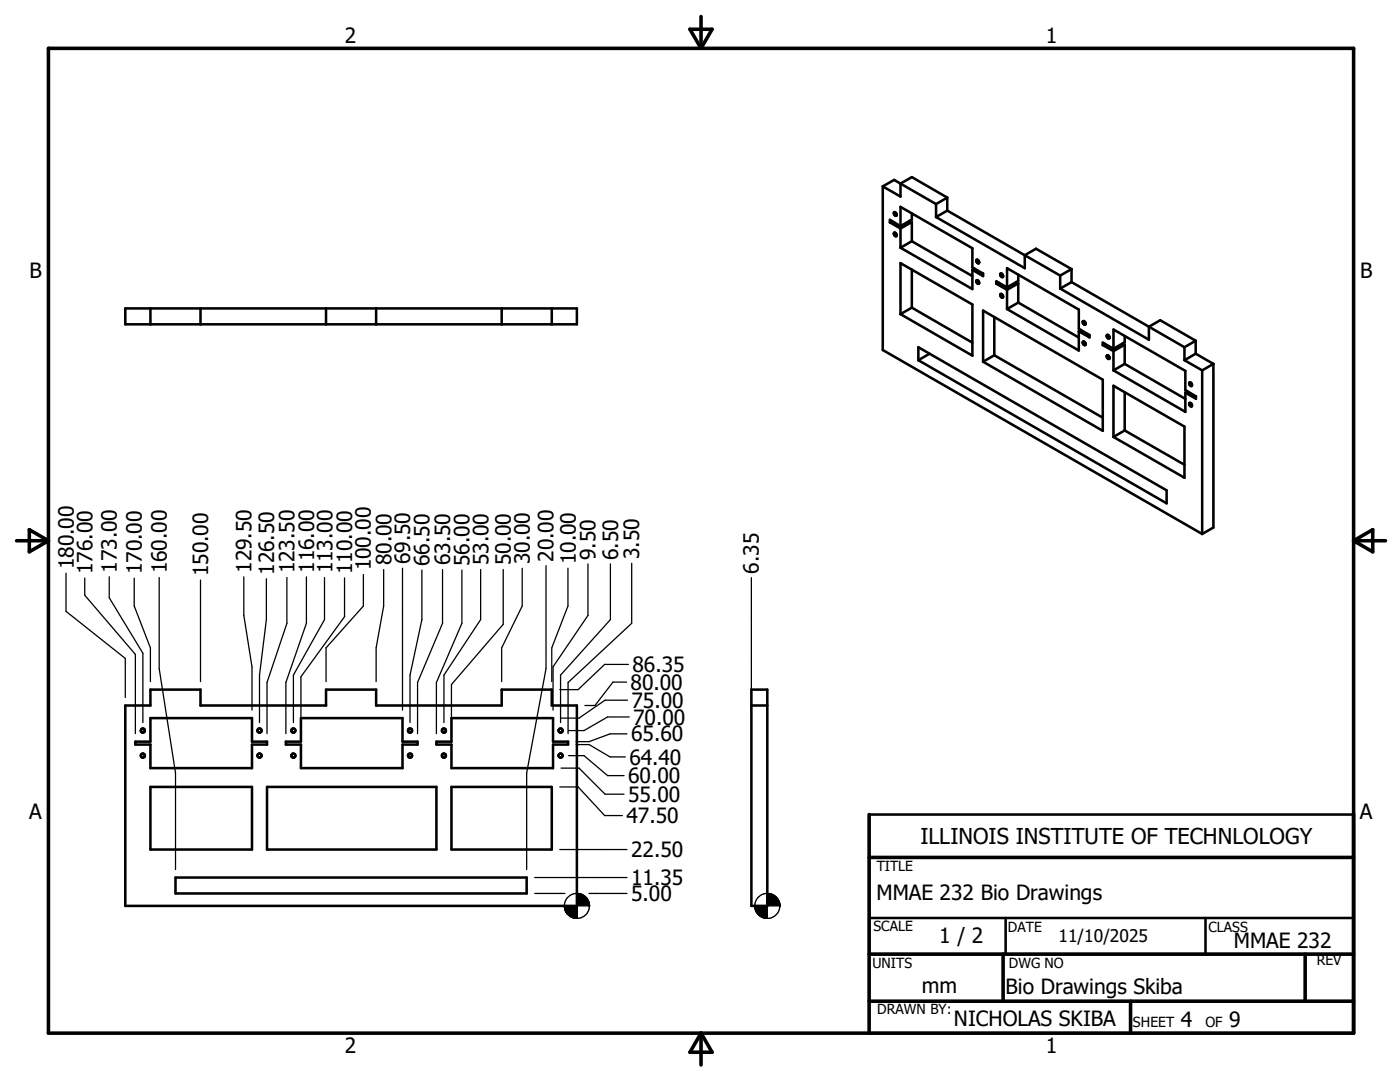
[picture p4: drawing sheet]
<svg xmlns="http://www.w3.org/2000/svg" width="279mm" height="216mm" viewBox="0 0 279 216" stroke-linecap="round" stroke-linejoin="round" font-family="sans-serif">
<g fill="none" stroke="#000" stroke-width=".51">
<path d="M176.2 37.2l3.5 2v-2.6l2.3-1.3 7 4.1M176.2 37.2l2.2-1.3 8.4 4.8M176.2 37.2v32.6l63.7 36.8M189 39.4v2.6M189 39.4l-2.2 1.3M177.6 44.4l2.1 1.2M177.6 44.4v-.5l2.1 1.2M178 44.1l-.4 .3M178.5 46.4a.37 .37 0 0 1 .4 .3 .37 .37 0 0 1-.2 .4l-.3-.4zM178.5 42.3l.3 .1 .1 .6a.4 .4 0 0 1-.4-.2 .4 .4 0 0 1 0-.5zM179.7 45.1v-3.8l14.4 8.2v3.9l2.1 1.2v.5l-2.1-1.3M179.7 49.4l14.4 8.3v-3.9"/>
<path d="M179.7 52.5l14.4 8.3v10.2l-14.4-8.3zM179.7 45.6v3.8M181.5 44l.5 .3M182 42.6v1.2l-2.3 1.3M182 44.3v3.8M182 53.8v7.6M182 44.3l-2.3 1.3M182 48.1l-2.3 1.3M182 48.1l12.1 7M186.8 43.3l17.7 10.2v-2.6M186.8 40.7v2.6M189 42l-2.2 1.3"/>
<path d="M189 42l15.5 8.9M194.5 53.6l-.4 .2M194.9 51.8a.37 .37 0 0 1 .5 .3 .37 .37 0 0 1-.2 .4l-.4-.4zM194.9 55.9a.38 .38 0 0 1 .5 .2 .38 .38 0 0 1-.2 .5l-.4-.4zM198.8 56.6l2.2 1.2M198.8 56.6v-.5l2.2 1.3M199.3 56.4l-.5 .2M199.7 58.7l.3 .1 .2 .5a.39 .39 0 0 1-.5-.1 .39 .39 0 0 1 0-.5zM199.7 54.6l.3 .1 .2 .5a.4 .4 0 0 1-.5-.1 .4 .4 0 0 1 0-.5zM201 57.4v-3.9l14.3 8.3v3.8l2.1 1.2v.5l-2.1-1.2M201 57.8v3.9M202.8 56.3l.4 .2"/>
<path d="M203.2 56.5l-2.2 1.3M203.2 54.8v1.3l-2.2 1.3M203.2 56.5v3.9M204.5 50.9l7.1 4.1M204.5 50.9l2.3-1.3 7 4.1M211.6 57.6l17.7 10.2v-2.6l2.3-1.3 7 4.1M211.6 55v2.6M213.8 56.3l22.6 13M213.8 56.3l-2.2 1.3M213.8 53.7v2.6M213.8 53.7l-2.2 1.3M25 61.5h90.1v3.2h-90.1z"/>
<path d="M30 61.5v3.2M40 61.5v3.2M65.1 61.5v3.2M75.1 61.5v3.2M100.1 61.5v3.2M110.1 61.5v3.2M182 61.4l12.1 7M182 61.4l-2.3 1.3M183.3 69.3l49.5 28.5v2.6l-49.5-28.5zM185.5 70.6l-2.2 1.3M196.2 62l23.9 13.8v10.2l-23.9-13.8zM198.4 63.3v7.6"/>
<path d="M198.4 70.9l-2.2 1.3M198.4 70.9l21.7 12.4M201 61.7l14.3 8.2v-3.8M203.2 60.4l12.1 7M203.2 60.4l-2.2 1.3M215.7 65.9l-.4 .2M216.1 64.1a.37 .37 0 0 1 .5 .2 .37 .37 0 0 1-.2 .5l-.3-.3zM216.1 68.2a.35 .35 0 0 1 .5 .2 .35 .35 0 0 1-.2 .5l-.3-.3zM220.1 68.9v-.5l2.1 1.2M220.1 68.9l2.1 1.2M220.5 68.6l-.4 .3M220.9 71a.36 .36 0 0 1 .5 .1 .36 .36 0 0 1-.2 .5l-.3-.3z"/>
<path d="M220.9 66.9a.35 .35 0 0 1 .5 .2 .35 .35 0 0 1-.2 .4l-.3-.2zM222.2 69.6v-3.8l14.4 8.2v3.8l2.1 1.3v.5l-2.1-1.3M222.2 70.1v3.8M222.2 77l14.2 8.1v10.2l-14.2-8.1zM222.2 73.9l14.4 8.3v-3.9M224 68.5l.5 .3M224.5 67.1v1.2l-2.3 1.3M224.5 68.8v3.8M224.5 78.3v7.6M224.5 68.8l-2.3 1.3M224.5 72.6l-2.3 1.3M224.5 72.6l12.1 7"/>
<path d="M236.4 69.3v2.6M236.4 71.9l3.5 2M237 78.1l-.4 .2M237.4 76.4a.37 .37 0 0 1 .4 .2 .37 .37 0 0 1-.1 .4l-.3-.3zM238.6 70.6l-2.2 1.3M238.6 68v2.6M238.6 68l-2.2 1.3M238.6 70.6l3.6 2M239.9 73.9v32.7M242.2 72.6l-2.3 1.3M242.2 72.6v32.7l-2.3 1.3M224.5 85.9l-2.3 1.3"/>
<path d="M224.5 85.9l11.9 6.8M237.4 80.5a.35 .35 0 0 1 .4 .1 .35 .35 0 0 1-.1 .5l-.3-.3zM150 137.6h3.1v43.2h-3.1zM25 140.8h5v-3.2h10v3.2h25.1v-3.2h10v3.2h25v-3.2h10v3.2h5v40h-90.1zM30 143.3h20.3v4.7h3v.6h-3v4.7h-20.3v-4.7h-3v-.6h3zM30 157h20.3v12.5h-20.3zM53.3 157h33.8v12.5h-33.8zM60.1 143.3h20.2v4.7h3v.6h-3v4.7h-20.2v-4.7h-3v-.6h3zM90.1 143.3h20.3v4.7h3v.6h-3v4.7h-20.3v-4.7h-3v-.6h3zM90.1 157h20v12.5h-20zM150 140.8h3.1M35 175.1h70.1v3.2h-70.1z"/>
<path d="M173.5 162.5h96.6M173.5 183.2h96.6v7.2h-96.6zM200.7 183.2v7.2M240.6 183.2v7.2M173.5 206.2h96.6"/>
<circle cx="28.5" cy="145.8" r=".4"/>
<circle cx="28.5" cy="150.8" r=".4"/>
<circle cx="51.8" cy="145.8" r=".41"/>
<circle cx="51.8" cy="150.8" r=".41"/>
<circle cx="58.5" cy="145.8" r=".4"/>
<circle cx="58.5" cy="150.8" r=".4"/>
<circle cx="81.8" cy="145.8" r=".41"/>
<circle cx="81.8" cy="150.8" r=".4"/>
<circle cx="88.6" cy="145.8" r=".41"/>
<circle cx="88.6" cy="150.8" r=".4"/>
<circle cx="111.9" cy="145.8" r=".4"/>
<circle cx="111.9" cy="150.8" r=".4"/>
</g>
<g fill="none" stroke="#000" stroke-width=".71">
<path d="M9.7 9.6h260.4v196.6h-260.4zM137.7 5.8h4.4l-2.2 3.8zM139.9 3.3v6.3M3.3 107.9h6.4M5.8 105.7l3.9 2.2-3.9 2.2zM270.1 107.9h6.4M270.1 107.9l3.9-2.2v4.4zM173.5 171.1h96.6M173.5 162.5v43.7M173.5 190.4h96.6M173.5 199.8h96.6M200.2 190.4v9.4"/>
<path d="M225.6 199.8v6.4M260.5 190.4v9.4M139.9 206.2v6.3M139.9 206.2l2.2 3.8h-4.4z"/>
</g>
<g fill="none" stroke="#000" stroke-width=".25">
<path d="M13.2 114.4v7.6l11.8 9.4v7.8M16.9 115.3v3.5l10.1 11.8v15.8M21.8 115.1v4.2l6.7 11v13.9M26.8 115.4v5.5l3.2 8.4v6.7M31.8 115.2v18.2l3.2 20.9v19.2M40 115.7v20.3M48.7 115.1v7.7l1.6 10.3v8.6M53.2 115.5v8.1l-1.4 11.1v9.5M57.3 115.2v9.2l-4 11.8v10.2M61.2 115.1v9.3l-4.1 11.8v10.2M64.8 115.2v8.4l-6.2 11.1v9.5M68.8 115.3v7.8l-8.7 11.9v12"/>
<path d="M72.5 114.6v6.3l-7.4 8.4v6.7M76.6 113.6v7.3l-1.5 8.4v6.7M80.3 113.4v28.3M84.2 113.7v9.9l-2.4 11.1v9.5M88.3 113.6v10.8l-5 11.8v10.2M92.2 113.7v10.7l-5.1 11.8v10.2M95.9 113.6v10l-7.3 11.1v9.5M100.4 113.6v11l-10.3 12v10.4M104.2 113.4v7.5l-4.1 8.4v6.7M109 112.9v20.5l-3.9 20.9v19.2M113.3 113.4v7.5l-3.2 8.4v6.7M117.3 112.5v10.3l-6.9 10.3v8.6"/>
<path d="M121.8 112.5v11.1l-9.9 11.1v9.5M126.1 112.4v12l-12.7 11.8v10.2M150 115.3v23.9M125 136.1h-2.7l-3.6 4.7h-2M125.2 139.7h-4.4l-5.2 3.6h-3.6M125.4 132.6h-4.7l-5.3 5h-3.7M111.7 157h3.7l5.3 5.7h3.5M112 153.3h3.6l5.2 5.2h3.7M113.5 150.8h3.1l4.7 4h3.2M115 148.6h2.6l4.1 2.4h3.1M125.1 146.4h-3.4l-4.1 1.6h-2.6M125.6 143.1h-4.3l-4.7 2.7h-3.1"/>
<path d="M106.7 178.3h6M106.7 175.1h18.4M111.7 169.5h13.4M117.5 178.3h7.6"/>
<circle cx="115.1" cy="180.8" r="2.49"/>
<circle cx="153.1" cy="180.8" r="2.51"/>
</g>
<g fill="#000" stroke="#000" stroke-width=".25">
<path d="M112.6 180.8l.1 .7zM112.6 180.8l.3 1zM112.6 180.8l.4 1.3zM112.6 180.8l.6 1.6-.2-.3zM112.6 180.8l.9 1.8-.3-.2zM112.6 180.8l1.2 2.1-.3-.3zM112.6 180.8l1.5 2.2-.3-.1zM112.6 180.8l1.8 2.3-.3-.1zM112.6 180.8l2.2 2.4-.4-.1zM112.6 180.8l2.5 2.5-.3-.1zM115.1 178.3l2.5 2.5h-2.5zM115.1 178.3v5z"/>
<path d="M112.6 180.8h2.5v2.5zM112.6 180.8h2.5zM117.5 180.1l.1 .7zM117.4 179.7l.2 1.1zM117.2 179.4l.4 1.4zM117 179.1l.6 1.7zM116.8 178.9l.2 .2 .6 1.7zM116.5 178.7l.3 .2 .8 1.9zM116.2 178.5l.3 .2 1.1 2.1zM115.8 178.4l.4 .1 1.4 2.3zM115.5 178.3l.3 .1 1.8 2.4zM115.1 178.3h.4l2.1 2.5z"/>
<path d="M150.6 180.8l.1 .7zM150.6 180.8l.3 1zM150.6 180.8l.4 1.3zM150.6 180.8l.6 1.6-.2-.3zM150.6 180.8l.9 1.8-.3-.2zM150.6 180.8l1.2 2.1-.3-.3zM150.6 180.8l1.5 2.2-.3-.1zM150.6 180.8l1.8 2.3-.3-.1zM150.6 180.8l2.2 2.4-.4-.1zM150.6 180.8l2.5 2.5-.3-.1zM153.1 178.3l2.5 2.5h-2.5zM153.1 178.3v5z"/>
<path d="M150.6 180.8h2.5v2.5zM150.6 180.8h2.5zM155.5 180.1l.1 .7zM155.4 179.7l.2 1.1zM155.2 179.4l.4 1.4zM155 179.1l.2 .3 .4 1.4zM154.8 178.9l.2 .2 .6 1.7zM154.5 178.7l.3 .2 .8 1.9zM154.2 178.5l.3 .2 1.1 2.1zM153.8 178.4l.4 .1 1.4 2.3zM153.5 178.3l.3 .1 1.8 2.4zM153.1 178.3h.4l2.1 2.5z"/>
</g>
<text font-size="4.4" x="183.7" y="168.4">ILLINOIS INSTITUTE OF TECHNLOLOGY</text>
<g font-size="4.2">
<text x="68.8" y="8.7">2</text>
<text x="208.7" y="8.7">1</text>
<text x="5.9" y="55.5">B</text>
<text x="271.4" y="55.5">B</text>
<text x="14.7" y="113.6" transform="rotate(-90 14.7 113.6)">180.00</text>
<text x="74" y="113.8" transform="rotate(-90 74 113.8)">100.00</text>
<text x="78.1" y="112.8" transform="rotate(-90 78.1 112.8)">80.00</text>
<text x="81.9" y="112.6" transform="rotate(-90 81.9 112.6)">69.50</text>
<text x="85.7" y="112.9" transform="rotate(-90 85.7 112.9)">66.50</text>
<text x="89.8" y="112.8" transform="rotate(-90 89.8 112.8)">63.50</text>
<text x="93.7" y="112.9" transform="rotate(-90 93.7 112.9)">56.00</text>
<text x="97.5" y="112.8" transform="rotate(-90 97.5 112.8)">53.00</text>
<text x="101.9" y="112.8" transform="rotate(-90 101.9 112.8)">50.00</text>
<text x="105.7" y="112.6" transform="rotate(-90 105.7 112.6)">30.00</text>
<text x="110.5" y="112.1" transform="rotate(-90 110.5 112.1)">20.00</text>
<text x="114.9" y="112.6" transform="rotate(-90 114.9 112.6)">10.00</text>
<text x="118.9" y="111.7" transform="rotate(-90 118.9 111.7)">9.50</text>
<text x="123.4" y="111.7" transform="rotate(-90 123.4 111.7)">6.50</text>
<text x="127.6" y="111.6" transform="rotate(-90 127.6 111.6)">3.50</text>
<text x="18.5" y="114.5" transform="rotate(-90 18.5 114.5)">176.00</text>
<text x="23.3" y="114.3" transform="rotate(-90 23.3 114.3)">173.00</text>
<text x="28.3" y="114.6" transform="rotate(-90 28.3 114.6)">170.00</text>
<text x="33.3" y="114.4" transform="rotate(-90 33.3 114.4)">160.00</text>
<text x="41.6" y="114.9" transform="rotate(-90 41.6 114.9)">150.00</text>
<text x="50.2" y="114.3" transform="rotate(-90 50.2 114.3)">129.50</text>
<text x="54.7" y="114.7" transform="rotate(-90 54.7 114.7)">126.50</text>
<text x="58.8" y="114.4" transform="rotate(-90 58.8 114.4)">123.50</text>
<text x="62.7" y="114.3" transform="rotate(-90 62.7 114.3)">116.00</text>
<text x="66.3" y="114.4" transform="rotate(-90 66.3 114.4)">113.00</text>
<text x="70.3" y="114.5" transform="rotate(-90 70.3 114.5)">110.00</text>
<text x="151.5" y="114.5" transform="rotate(-90 151.5 114.5)">6.35</text>
<text x="125.9" y="137.6">80.00</text>
<text x="126.2" y="134.1">86.35</text>
<text x="126" y="141.2">75.00</text>
<text x="125.9" y="148">65.60</text>
<text x="126.4" y="144.6">70.00</text>
<text x="125.6" y="152.6">64.40</text>
<text x="125.3" y="160">55.00</text>
<text x="125.3" y="156.3">60.00</text>
<text x="5.8" y="163.4">A</text>
<text x="125" y="164.3">47.50</text>
<text x="271.4" y="163.4">A</text>
<text x="125.9" y="171">22.50</text>
<text x="125.9" y="179.8">5.00</text>
<text x="125.9" y="176.6">11.35</text>
<text x="174.9" y="179.7">MMAE 232 Bio Drawings</text>
<text x="187.5" y="188.3">1 / 2</text>
<text x="246.2" y="189.2">MMAE 232</text>
<text x="184" y="198.2">mm</text>
<text x="200.7" y="198.4">Bio Drawings Skiba</text>
<text x="190.4" y="204.7">NICHOLAS SKIBA</text>
<text x="235.7" y="205">4</text>
<text x="245.3" y="205">9</text>
<text x="68.8" y="210.2">2</text>
<text x="208.7" y="210.2">1</text>
</g>
<text font-size="3.5" x="211.2" y="187.9">11/10/2025</text>
<g font-size="2.8">
<text x="175" y="173.8">TITLE</text>
<text x="174.3" y="185.8">SCALE</text>
<text x="201.2" y="186">DATE</text>
<text x="241.2" y="186">CLASS</text>
<text x="174.1" y="193.2">UNITS</text>
<text x="201.3" y="193.2">DWG NO</text>
<text x="262.8" y="192.6">REV</text>
<text x="175.1" y="202.4">DRAWN BY:</text>
<text x="226.1" y="205">SHEET</text>
<text x="240.6" y="205">OF</text>
</g>
</svg>
